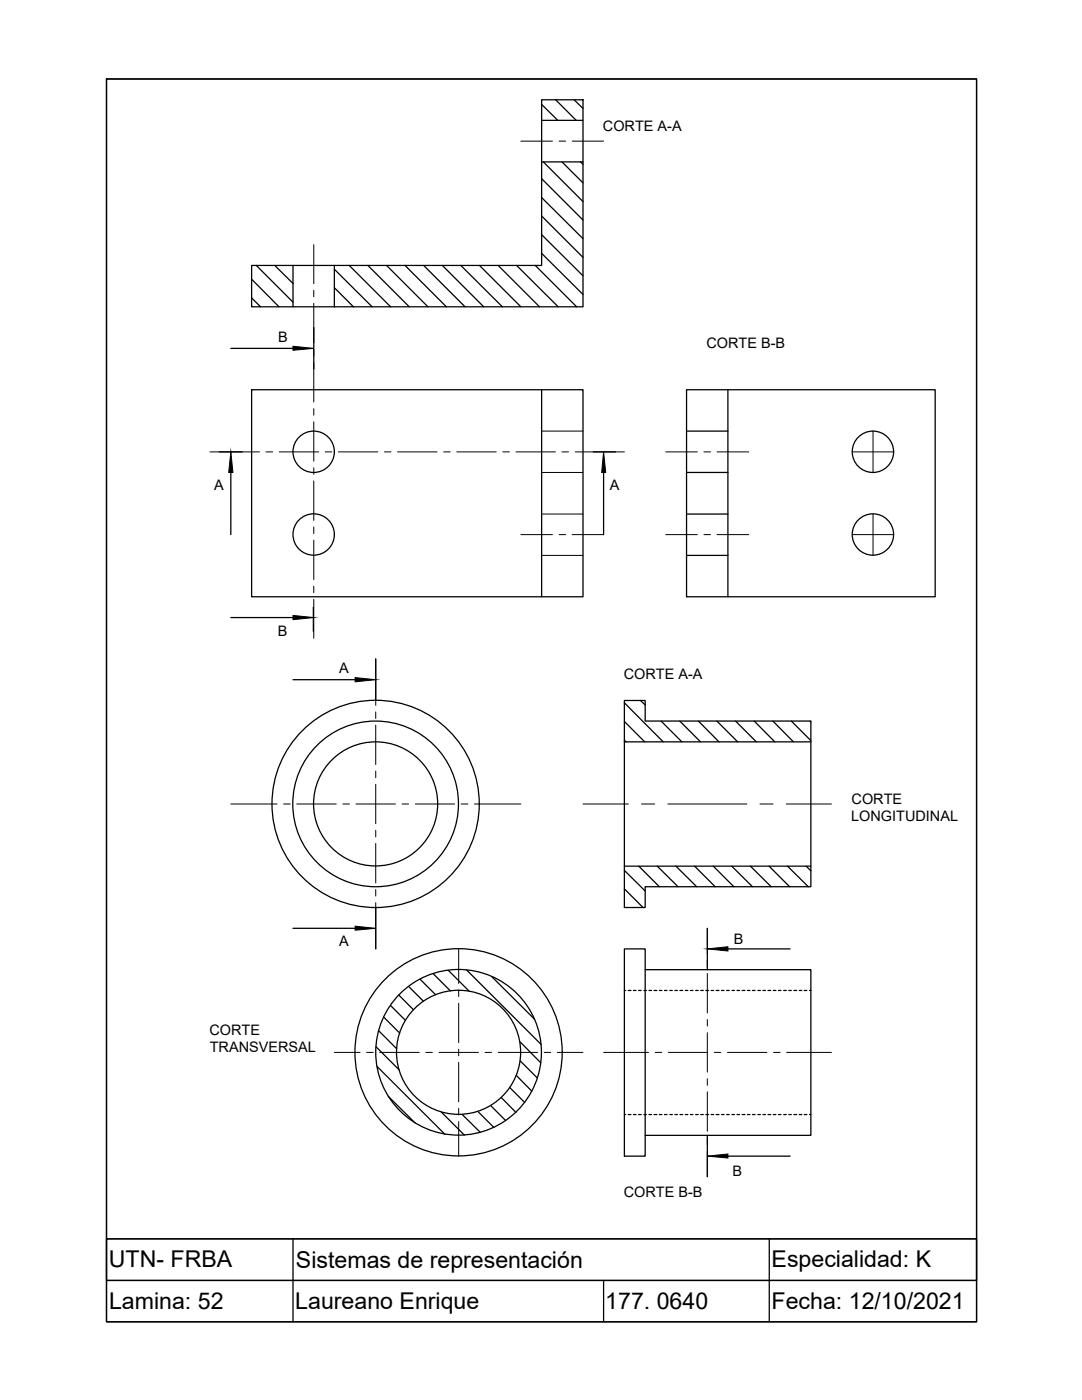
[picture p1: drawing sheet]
<svg xmlns="http://www.w3.org/2000/svg" width="216mm" height="279mm" viewBox="0 0 216 279" stroke-linecap="round" stroke-linejoin="round" font-family="sans-serif">
<!-- layer: Lineas de cortes -->
<g fill="none" stroke="#000" stroke-width=".2">
<path d="M103.9 28.2h6.3M111.5 28.2h1.4M114.2 28.2h6.2M62.6 48.8v7.8M62.6 57.9v1.3M62.6 60.6v7.8M62.6 69.7v1.3M62.6 72.4v7.8M41.9 90.2h9.9M53.1 90.2h1.3M55.7 90.2h7.9M62.6 81.5v1.4"/>
<path d="M62.6 84.2v7.8M62.6 93.4v1.3M62.6 96v7.9M64.9 90.2h1.3M67.5 90.2h7.9M76.7 90.2h1.3M79.3 90.2h7.9M88.5 90.2h1.3M91.1 90.2h7.9M100.3 90.2h1.3M103 90.2h7.8M108.1 86h8.2"/>
<path d="M108.1 94.3h8.2M112.1 90.2h1.4M114.8 90.2h9.8M132.8 90.2h6.3M140.5 90.2h1.3M143.1 90.2h6.3M170.1 90.2h8.2M174.2 86v8.3M62.6 105.2v1.3M62.6 107.8v7.9M62.6 117v1.3M62.6 119.6v7.8"/>
<path d="M103.9 106.7h6.3M108.1 102.6h8.2M108.1 110.8h8.2M111.5 106.7h1.4M114.2 106.7h6.2M132.8 106.7h6.3M140.5 106.7h1.3M143.1 106.7h6.3M170.1 106.7h8.2M174.2 102.6v8.2M75 131.5v9.3M75 142.1v1.3"/>
<path d="M75 144.7v7.9M75 153.9v1.3M75 156.5v7.9M46.1 160.5h9.2M56.6 160.5h1.3M59.2 160.5h7.9M68.4 160.5h1.3M71 160.5h7.9M75 165.7v1.3M75 168.3v7.9M75 177.5v1.3M80.2 160.5h1.3"/>
<path d="M82.8 160.5h7.9M92 160.5h1.3M94.7 160.5h9.2M116.3 160.5h9.1M128 160.5h2.6M133.3 160.5h15.7M151.6 160.5h2.7M156.9 160.5h9M75 180.1v9.3M91.5 189.4v6.9M91.5 197.6v1.3M141.1 185.3v5"/>
<path d="M141.1 191.7v1.3M141.1 194.3v7.9M66.7 210h5.1M73.2 210h1.3M75.8 210h7.9M85 210h1.3M87.6 210h7.9M91.5 200.2v7.9M91.5 209.4v1.3M91.5 212v7.9M96.8 210h1.3M99.4 210h7.9"/>
<path d="M108.6 210h1.3M111.2 210h5.1M120.4 210h9M130.7 210h1.3M133.4 210h7.8M141.1 203.5v1.3M141.1 206.1v7.9M141.1 215.3v1.3M141.1 217.9v7.9M142.5 210h1.3M145.2 210h7.8M154.3 210h1.4"/>
<path d="M157 210h8.9M91.5 221.2v1.3M91.5 223.8v6.9M141.1 227.1v1.3M141.1 229.8v5"/>
</g>
<!-- layer: 0 -->
<g fill="none" stroke="#000" stroke-width=".25">
<path d="M21.3 15.8h173.6v248h-173.6zM21.3 15.8h173.6v239.7v-8.3h-173.6v8.3h173.6v8.3h-173.6zM110.9 19.9l4.1 4.1M114.6 19.9l1.7 1.7M108 39.4l8.3 8.2M108 20.8l3.3 3.2M108.1 35.7l8.2 8.2M108.1 24h8.2M108.1 32.3h8.2M108.4 32.3l7.9 7.9M112.1 32.3l4.2 4.2M115.8 32.3l.5 .5"/>
<path d="M50.2 53h57.9v-33.1h8.2v41.3h-66.1zM50.2 59.5l1.8 1.7M50.2 55.7l5.5 5.5M51.1 53l7.4 7.3M54.8 53l3.7 3.6M58.5 53v8.2M66.7 57.4l3.8 3.8M66.7 53.7l7.6 7.5M66.7 53v8.2M69.7 53l8.2 8.2M73.4 53l8.3 8.2M77.1 53l8.3 8.2"/>
<path d="M80.8 53l8.3 8.2M84.5 53l8.3 8.2M88.3 53l8.2 8.2M91.9 53l8.3 8.2M95.7 53l8.2 8.2M99.4 53l8.3 8.2M103.1 53l8.3 8.2M106.8 53l8.3 8.2M108 50.5l8.3 8.3M108 46.8l8.3 8.2M108 43.1l8.3 8.3M46.1 69.5h12.4"/>
<path d="M50.2 77.8h66.1v41.3h-66.1zM62.6 65.4v8.2M66.7 61.1l.1 .1M108.1 77.8v41.3M137 77.8h49.6v41.3h-49.6zM145.2 77.8v41.3M43.8 90.2h4.5M46.1 94.3v12.4M118.4 90.2h4.4M120.4 94.3v12.4M137 86h8.2M137 94.3h8.2"/>
<path d="M137 110.8h8.2M137 102.6h8.2M46.1 123.2h12.4M58.5 135.7h12.4M62.5 121.2v4.8M75 131.5v8.3M124.6 139.8h4.1v4.1h33.1v33.1h-33.1v4.1h-4.1zM127.8 139.8l.9 .9M124.6 147.7l.3 .4M124.6 144l4.1 4.1M124.6 140.3l7.7 7.8M124.6 148.1h37.2"/>
<path d="M131.9 143.9l4.2 4.2M135.6 143.9l4.2 4.2M139.4 143.9l4.1 4.2M143 143.9l4.2 4.2M146.8 143.9l4.1 4.2M150.5 143.9l4.1 4.2M154.2 143.9l4.1 4.2M157.9 143.9l3.9 3.9M161.6 143.9l.2 .2M124.6 177.4l3.7 3.7M124.6 173.7l4.1 4.1M124.6 172.9h37.2"/>
<path d="M127.5 172.9l4.1 4.1M131.1 172.9l4.2 4.1M134.9 172.9l4.1 4.1M138.6 172.9l4.1 4.1M142.3 172.9l4.1 4.1M146 172.9l4.2 4.1M149.7 172.9l4.2 4.1M153.5 172.9l4.1 4.1M157.1 172.9l4.2 4.1M160.9 172.9l.9 .9M58.5 185.3h12.4M75 181.1v8.3"/>
<path d="M79.6 198.6l2.9 2.9M81.5 196.9l3 2.9M83.8 195.4l3.1 3.1M86.4 194.3l3.5 3.5M89.5 193.6l4.1 4.2M93.1 193.6l14.9 14.9M98.1 194.9l8.6 8.5M124.6 189.4h4.1v4.1h33.1v33.1h-33.1v4.1h-4.1zM128.7 193.5v33.1M141.1 185.3v8.2M145.2 189.4h12.4M75 208.9l4.6 4.6"/>
<path d="M75.2 212.8l13.6 13.6M75.6 205.7l3.6 3.6M76.6 203l3.2 3.2M77.5 218.8l5.3 5.3M77.9 200.7l3 2.9M100 219l3 3M101.7 217.1l3 2.9M103 214.6l3.1 3.2M103.8 207.9l4.1 4.2M103.8 211.7l3.4 3.5M88.1 222l4.6 4.5M92.2 222.4l3.6 3.6"/>
<path d="M95.4 221.8l3.2 3.2M97.9 220.7l3 3M141.1 226.6v8.2M145.2 230.7h12.4M21.3 255.5h173.6M21.3 247.2h173.6M58.5 247.2v16.6M120.4 255.5v8.3M153.5 247.2v16.6"/>
<circle cx="62.6" cy="90.2" r="4.1"/>
<circle cx="174.2" cy="90.2" r="4.1"/>
<circle cx="62.6" cy="106.7" r="4.1"/>
<circle cx="174.2" cy="106.7" r="4.1"/>
<circle cx="74.9" cy="160.4" r="20.7"/>
<circle cx="74.9" cy="160.4" r="16.5"/>
<circle cx="74.9" cy="160.4" r="12.4"/>
<circle cx="91.5" cy="210" r="20.7"/>
<circle cx="91.5" cy="210" r="16.5"/>
<circle cx="91.5" cy="210" r="12.4"/>
</g>
<!-- layer: Lineas invisibles -->
<g fill="none" stroke="#000" stroke-width=".25">
<path d="M124.6 197.7h.2M125.3 197.7h.6M126.4 197.7h.5M127.4 197.7h.5M128.5 197.7h.5M129.5 197.7h.5M130.5 197.7h.6M131.6 197.7h.5M132.6 197.7h.5M133.6 197.7h.6M134.7 197.7h.5M135.7 197.7h.5"/>
<path d="M136.7 197.7h.5M137.8 197.7h.5M138.8 197.7h.5M139.8 197.7h.5M140.8 197.7h.6M141.9 197.7h.5M142.9 197.7h.6M144 197.7h.5M145 197.7h.5M146.1 197.7h.5M147.1 197.7h.5M148.1 197.7h.5"/>
<path d="M149.1 197.7h.5M150.2 197.7h.5M151.2 197.7h.5M152.2 197.7h.5M153.2 197.7h.6M154.3 197.7h.5M155.3 197.7h.5M156.4 197.7h.5M157.4 197.7h.5M158.4 197.7h.6M159.5 197.7h.5M160.5 197.7h.5"/>
<path d="M161.5 197.7h.3M124.6 222.4h.2M125.3 222.4h.6M126.4 222.4h.5M127.4 222.4h.5M128.5 222.4h.5M129.5 222.4h.5M130.5 222.4h.6M131.6 222.4h.5M132.6 222.4h.5M133.6 222.4h.6M134.7 222.4h.5"/>
<path d="M135.7 222.4h.5M136.7 222.4h.5M137.8 222.4h.5M138.8 222.4h.5M139.8 222.4h.5M140.8 222.4h.6M141.9 222.4h.5M142.9 222.4h.6M144 222.4h.5M145 222.4h.5M146.1 222.4h.5M147.1 222.4h.5"/>
<path d="M148.1 222.4h.5M149.1 222.4h.5M150.2 222.4h.5M151.2 222.4h.5M152.2 222.4h.5M153.2 222.4h.6M154.3 222.4h.5M155.3 222.4h.5M156.4 222.4h.5M157.4 222.4h.5M158.4 222.4h.6M159.5 222.4h.5"/>
<path d="M160.5 222.4h.5M161.5 222.4h.3"/>
</g>
<!-- layer: 0 -->
<path d="M58.5 69.1l4.1 .4-4.1 .4zM46.1 90.2l.4 4.1h-.9zM120.4 90.2l.5 4.1h-.8zM58.5 122.8l4.1 .4-4.1 .5zM70.9 135.2l4.1 .5-4.1 .4zM70.9 184.8l4.1 .5-4.1 .3zM141.1 189.4l4.1-.5v.9zM141.1 230.7l4.1-.4v.8z" fill="#000" stroke="#000" stroke-width=".2"/>
<g font-size="4.6">
<text x="21.7" y="253">UTN- FRBA</text>
<text x="59.1" y="253">Sistemas de representación</text>
<text x="154" y="253">Especialidad: K</text>
<text x="21.8" y="261.3">Lamina: 52</text>
<text x="58.9" y="261.3">Laureano Enrique</text>
<text x="120.8" y="261.2">177. 0640</text>
<text x="154" y="261.3">Fecha: 12/10/2021</text>
</g>
<g font-size="2.9">
<text x="120.3" y="26.1">CORTE A-A</text>
<text x="55.5" y="68.3">B</text>
<text x="141" y="69.5">CORTE B-B</text>
<text x="42.8" y="97.7">A</text>
<text x="121.7" y="97.8">A</text>
<text x="55.5" y="126.9">B</text>
<text x="67.7" y="134.4">A</text>
<text x="124.5" y="135.6">CORTE A-A</text>
<text x="169.9" y="160.4">CORTE</text>
<text x="169.8" y="163.9">LONGITUDINAL</text>
<text x="67.7" y="188.7">A</text>
<text x="146.4" y="188.4">B</text>
<text x="41.8" y="206.5">CORTE</text>
<text x="41.9" y="210">TRANSVERSAL</text>
<text x="124.5" y="238.9">CORTE B-B</text>
<text x="146.1" y="234.7">B</text>
</g>
</svg>
